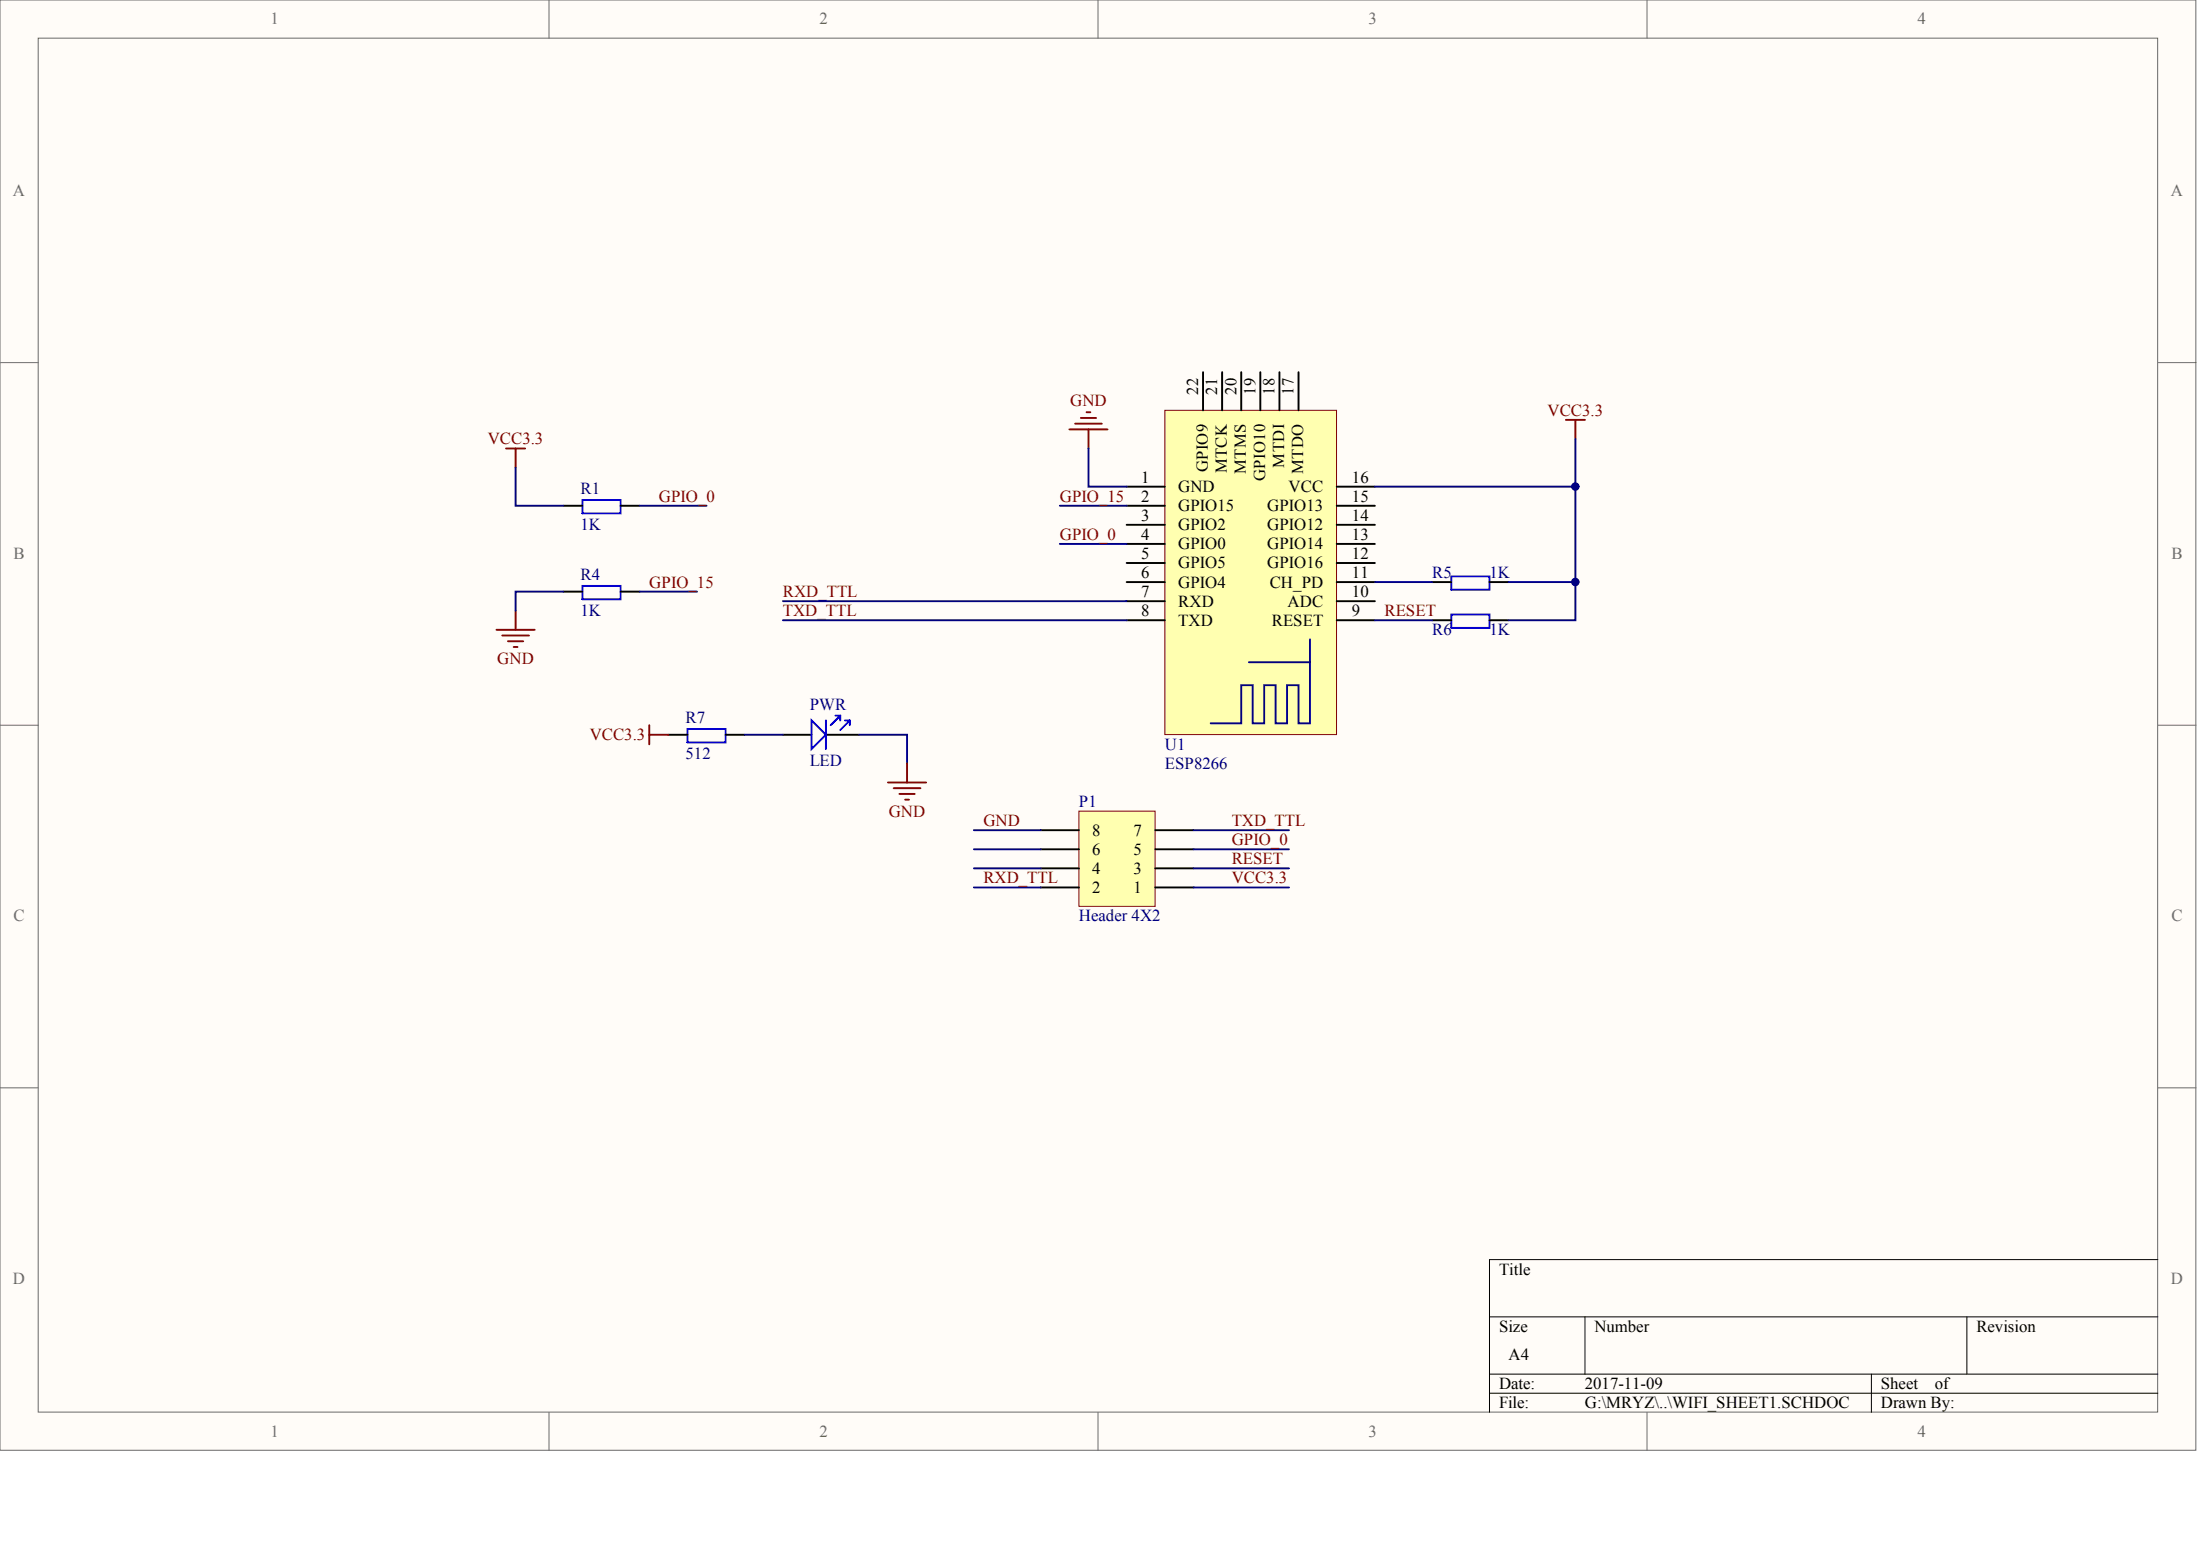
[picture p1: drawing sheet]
<svg xmlns="http://www.w3.org/2000/svg" width="840mm" height="594mm" viewBox="0 0 840 594" stroke-linecap="round" stroke-linejoin="round" font-family="sans-serif">
<g fill="#fffcf8" stroke="#696969" stroke-width=".38">
<path d="M0 0h838v553.4h-838z"/>
<path d="M14.6 14.6h808.8v524.2h-808.8z"/>
</g>
<path d="M209.5 0v14.6M419 0v14.6M628.6 0v14.6M0 138.4h14.6M823.5 138.4h14.6M0 276.7h14.6M823.5 276.7h14.6M0 415.1h14.6M823.5 415.1h14.6M209.5 538.9v14.5M419 538.9v14.5M628.6 538.9v14.5" fill="none" stroke="#696969" stroke-width=".38"/>
<path d="M823.5 480.6h-255.1v58.3M568.4 502.5h255.1M604.9 502.5v21.8M750.6 502.5v21.8M568.4 524.3h255.1M568.4 531.6h255.1M714.2 524.3v14.6" fill="none" stroke="#000" stroke-width=".38"/>
<path d="M444.6 156.6h65.5v123.7h-65.5z" fill="#ffffb0" stroke="#800000" stroke-width=".38"/>
<g fill="none" stroke="#000" stroke-width=".73">
<path d="M459.1 142v14.6M466.4 142v14.6M473.7 142v14.6M481 142v14.6M488.3 142v14.6M495.6 142v14.6M215 193h7.3M236.9 193h7.2M430 185.7h14.6M430 193h14.6M510.1 185.7h14.6M510.1 193h14.6"/>
<path d="M430 200.3h14.6M430 207.5h14.6M430 214.8h14.6M510.1 200.3h14.6M510.1 207.5h14.6M510.1 214.8h14.6M215 225.7h7.3M236.9 225.7h7.2M430 222.1h14.6M430 229.4h14.6M430 236.7h14.6M510.1 222.1h14.6"/>
<path d="M510.1 229.4h14.6M510.1 236.7h14.6M546.6 222.1h7.3M546.6 236.7h7.3M568.4 222.1h7.3M568.4 236.7h7.3M255.1 280.4h7.3M276.9 280.4h7.3M298.8 280.4h10.9M314.8 280.4h13.2"/>
</g>
<path d="M476.6 252.7h23.3M499.9 243.9v32.1h-4.3v-14.6h-4.4v14.6h-4.4v-14.6h-4.3v14.6h-4.4v-14.6h-4.4v14.6h-11.7" fill="none" stroke="#0c0087" stroke-width=".73"/>
<path d="M222.3 190.8h14.6v5.1h-14.6zM553.9 219.9h14.5v5.1h-14.5zM222.3 223.6h14.6v5.1h-14.6zM553.9 234.5h14.5v5.1h-14.5zM262.4 278.2h14.5v5.1h-14.5zM309.7 274.9l5.5 5.5-5.5 5.4zM315.2 274.9v10.9M318.8 273.1h1.9v1.8M320.7 273.1l-3.7 3.6M322.5 274.9h1.8M324.3 274.9l-3.6 3.6M324.3 274.9v1.8" fill="none" stroke="#00f" stroke-width=".73"/>
<g fill="none" stroke="#000080" stroke-width=".73">
<path d="M196.8 178.4v14.6h18.2M415.4 171.1v14.6h14.6M601.2 167.5v54.6h-25.5M244.1 193h25.5M404.5 193h25.5M404.5 207.5h25.5M215 225.7h-18.2v7.3M244.1 225.7h21.9M524.7 222.1h21.9M524.7 236.7h21.9M601.2 222.1v14.6h-25.5M284.2 280.4h14.6"/>
<path d="M328 280.4h18.2v10.9"/>
</g>
<g fill="none" stroke="#800000" stroke-width=".73">
<path d="M412.5 159.5h5.8M414.7 157.3h1.4M193.1 171.1h7.3M196.8 171.1v7.3M408.1 163.8h14.6M410.3 161.7h10.2M415.4 163.8v7.3M597.6 160.2h7.3M601.2 160.2v7.3M196.8 233v7.3M189.5 240.3h14.6M191.7 242.5h10.2"/>
<path d="M193.9 244.7h5.8M196 246.9h1.5M247.8 276.7v7.3M247.8 280.4h7.3M338.9 298.6h14.6M346.2 291.3v7.3M341.1 300.7h10.2M343.3 302.9h5.8M345.4 305.1h1.5"/>
</g>
<path d="M411.8 309.5h29v36.3h-29z" fill="#ffffb0" stroke="#800000" stroke-width=".38"/>
<path d="M397.2 316.8h14.6M440.9 316.8h14.6M397.2 338.6h14.6M397.2 331.3h14.6M397.2 324h14.6M440.9 338.6h14.6M440.9 331.3h14.6M440.9 324h14.6" fill="none" stroke="#000" stroke-width=".73"/>
<path d="M524.7 185.7h76.5M298.8 229.4h131.2M298.8 236.7h131.2M371.7 316.8h25.5M455.5 316.8h36.4M371.7 338.6h25.5M371.7 331.3h25.5M371.7 324h25.5M455.5 338.6h36.4M455.5 331.3h36.4M455.5 324h36.4" fill="none" stroke="#000080" stroke-width=".73"/>
<g fill="#000080" stroke="#000080" stroke-width=".38">
<circle cx="601.2" cy="222.1" r="1.42"/>
<circle cx="601.2" cy="185.7" r="1.42"/>
</g>
<g font-size="6.4" fill="#696969">
<text x="103.2" y="9.3">1</text>
<text x="312.7" y="9.3">2</text>
<text x="522.2" y="9.3">3</text>
<text x="731.8" y="9.3">4</text>
<text x="5" y="74.9">A</text>
<text x="828.5" y="74.9">A</text>
<text x="5.2" y="213.2">B</text>
<text x="828.7" y="213.2">B</text>
<text x="5.2" y="351.6">C</text>
<text x="828.7" y="351.6">C</text>
<text x="5" y="490">D</text>
<text x="828.5" y="490">D</text>
<text x="103.2" y="548.2">1</text>
<text x="312.7" y="548.2">2</text>
<text x="522.2" y="548.2">3</text>
<text x="731.8" y="548.2">4</text>
</g>
<g font-size="6.4" fill="#800000">
<text x="408.4" y="155">GND</text>
<text x="590.6" y="158.6">VCC3.3</text>
<text x="186.1" y="169.6">VCC3.3</text>
<text x="251.4" y="191.4">GPIO_0</text>
<text x="404.5" y="191.4">GPIO_15</text>
<text x="404.5" y="206">GPIO_0</text>
<text x="247.8" y="224.2">GPIO_15</text>
<text x="298.8" y="227.8">RXD_TTL</text>
<text x="298.8" y="235.1">TXD_TTL</text>
<text x="528.4" y="235.1">RESET</text>
<text x="189.8" y="253.3">GND</text>
<text x="225" y="282.4">VCC3.3</text>
<text x="339.2" y="311.5">GND</text>
<text x="375.3" y="315.2">GND</text>
<text x="470.1" y="315.2">TXD_TTL</text>
<text x="470.1" y="322.5">GPIO_0</text>
<text x="470.1" y="329.8">RESET</text>
<text x="375.3" y="337">RXD_TTL</text>
<text x="470.1" y="337">VCC3.3</text>
</g>
<g font-size="6.4">
<text x="435.5" y="184.1">1</text>
<text x="516" y="184.1">16</text>
<text x="435.5" y="191.4">2</text>
<text x="449.7" y="187.8">GND</text>
<text x="491.8" y="187.8">VCC</text>
<text x="516" y="191.4">15</text>
<text x="449.7" y="195">GPIO15</text>
<text x="483.6" y="195">GPIO13</text>
<text x="435.5" y="198.7">3</text>
<text x="449.7" y="202.3">GPIO2</text>
<text x="483.6" y="202.3">GPIO12</text>
<text x="516" y="198.7">14</text>
<text x="435.5" y="206">4</text>
<text x="449.7" y="209.6">GPIO0</text>
<text x="483.6" y="209.6">GPIO14</text>
<text x="516" y="206">13</text>
<text x="435.5" y="213.2">5</text>
<text x="516" y="213.2">12</text>
<text x="435.5" y="220.5">6</text>
<text x="449.7" y="216.9">GPIO5</text>
<text x="483.6" y="216.9">GPIO16</text>
<text x="516" y="220.5">11</text>
<text x="435.5" y="227.8">7</text>
<text x="449.7" y="224.2">GPIO4</text>
<text x="484.6" y="224.2">CH_PD</text>
<text x="516" y="227.8">10</text>
<text x="449.7" y="231.4">RXD</text>
<text x="491.4" y="231.4">ADC</text>
<text x="435.5" y="235.1">8</text>
<text x="449.7" y="238.7">TXD</text>
<text x="485.4" y="238.7">RESET</text>
<text x="516" y="235.1">9</text>
<text x="416.9" y="318.8">8</text>
<text x="432.6" y="318.8">7</text>
<text x="416.9" y="326.1">6</text>
<text x="432.6" y="326.1">5</text>
<text x="416.9" y="333.4">4</text>
<text x="432.6" y="333.4">3</text>
<text x="416.9" y="340.7">2</text>
<text x="432.6" y="340.7">1</text>
<text x="572.1" y="486.3">Title</text>
<text x="572.1" y="508.2">Size</text>
<text x="608.5" y="508.2">Number</text>
<text x="754.3" y="508.2">Revision</text>
<text x="575.7" y="519.1">A4</text>
<text x="572.1" y="530">Date:</text>
<text x="604.9" y="530">2017-11-09</text>
<text x="717.8" y="530">Sheet</text>
<text x="738.4" y="530">of</text>
<text x="572.1" y="537.3">File:</text>
<text x="604.9" y="537.3">G:\MRYZ\..\WIFI_SHEET1.SCHDOC</text>
<text x="717.8" y="537.3">Drawn By:</text>
</g>
<g font-size="6.4" fill="#000080">
<text x="221.5" y="188.5">R1</text>
<text x="221.5" y="202.3">1K</text>
<text x="221.5" y="221.3">R4</text>
<text x="546.6" y="220.5">R5</text>
<text x="568.4" y="220.5">1K</text>
<text x="221.5" y="235.1">1K</text>
<text x="546.6" y="242.4">R6</text>
<text x="568.4" y="242.4">1K</text>
<text x="261.6" y="275.9">R7</text>
<text x="309" y="270.8">PWR</text>
<text x="444.6" y="286.1">U1</text>
<text x="261.6" y="289.7">512</text>
<text x="309" y="292.3">LED</text>
<text x="444.6" y="293.3">ESP8266</text>
<text x="411.8" y="307.9">P1</text>
<text x="411.8" y="351.6">Header 4X2</text>
</g>
<g font-size="6.3">
<text x="457.3" y="150.7" transform="rotate(-90 457.3 150.7)">22</text>
<text x="464.6" y="150.7" transform="rotate(-90 464.6 150.7)">21</text>
<text x="471.8" y="150.7" transform="rotate(-90 471.8 150.7)">20</text>
<text x="479.1" y="150.7" transform="rotate(-90 479.1 150.7)">19</text>
<text x="486.4" y="150.7" transform="rotate(-90 486.4 150.7)">18</text>
<text x="493.7" y="150.7" transform="rotate(-90 493.7 150.7)">17</text>
<text x="490.1" y="178.4" transform="rotate(-90 490.1 178.4)">MTDI</text>
<text x="460.9" y="180.2" transform="rotate(-90 460.9 180.2)">GPIO9</text>
<text x="468.2" y="180.6" transform="rotate(-90 468.2 180.6)">MTCK</text>
<text x="475.5" y="181" transform="rotate(-90 475.5 181)">MTMS</text>
<text x="482.8" y="183.5" transform="rotate(-90 482.8 183.5)">GPIO10</text>
<text x="497.4" y="181" transform="rotate(-90 497.4 181)">MTDO</text>
</g>
</svg>
